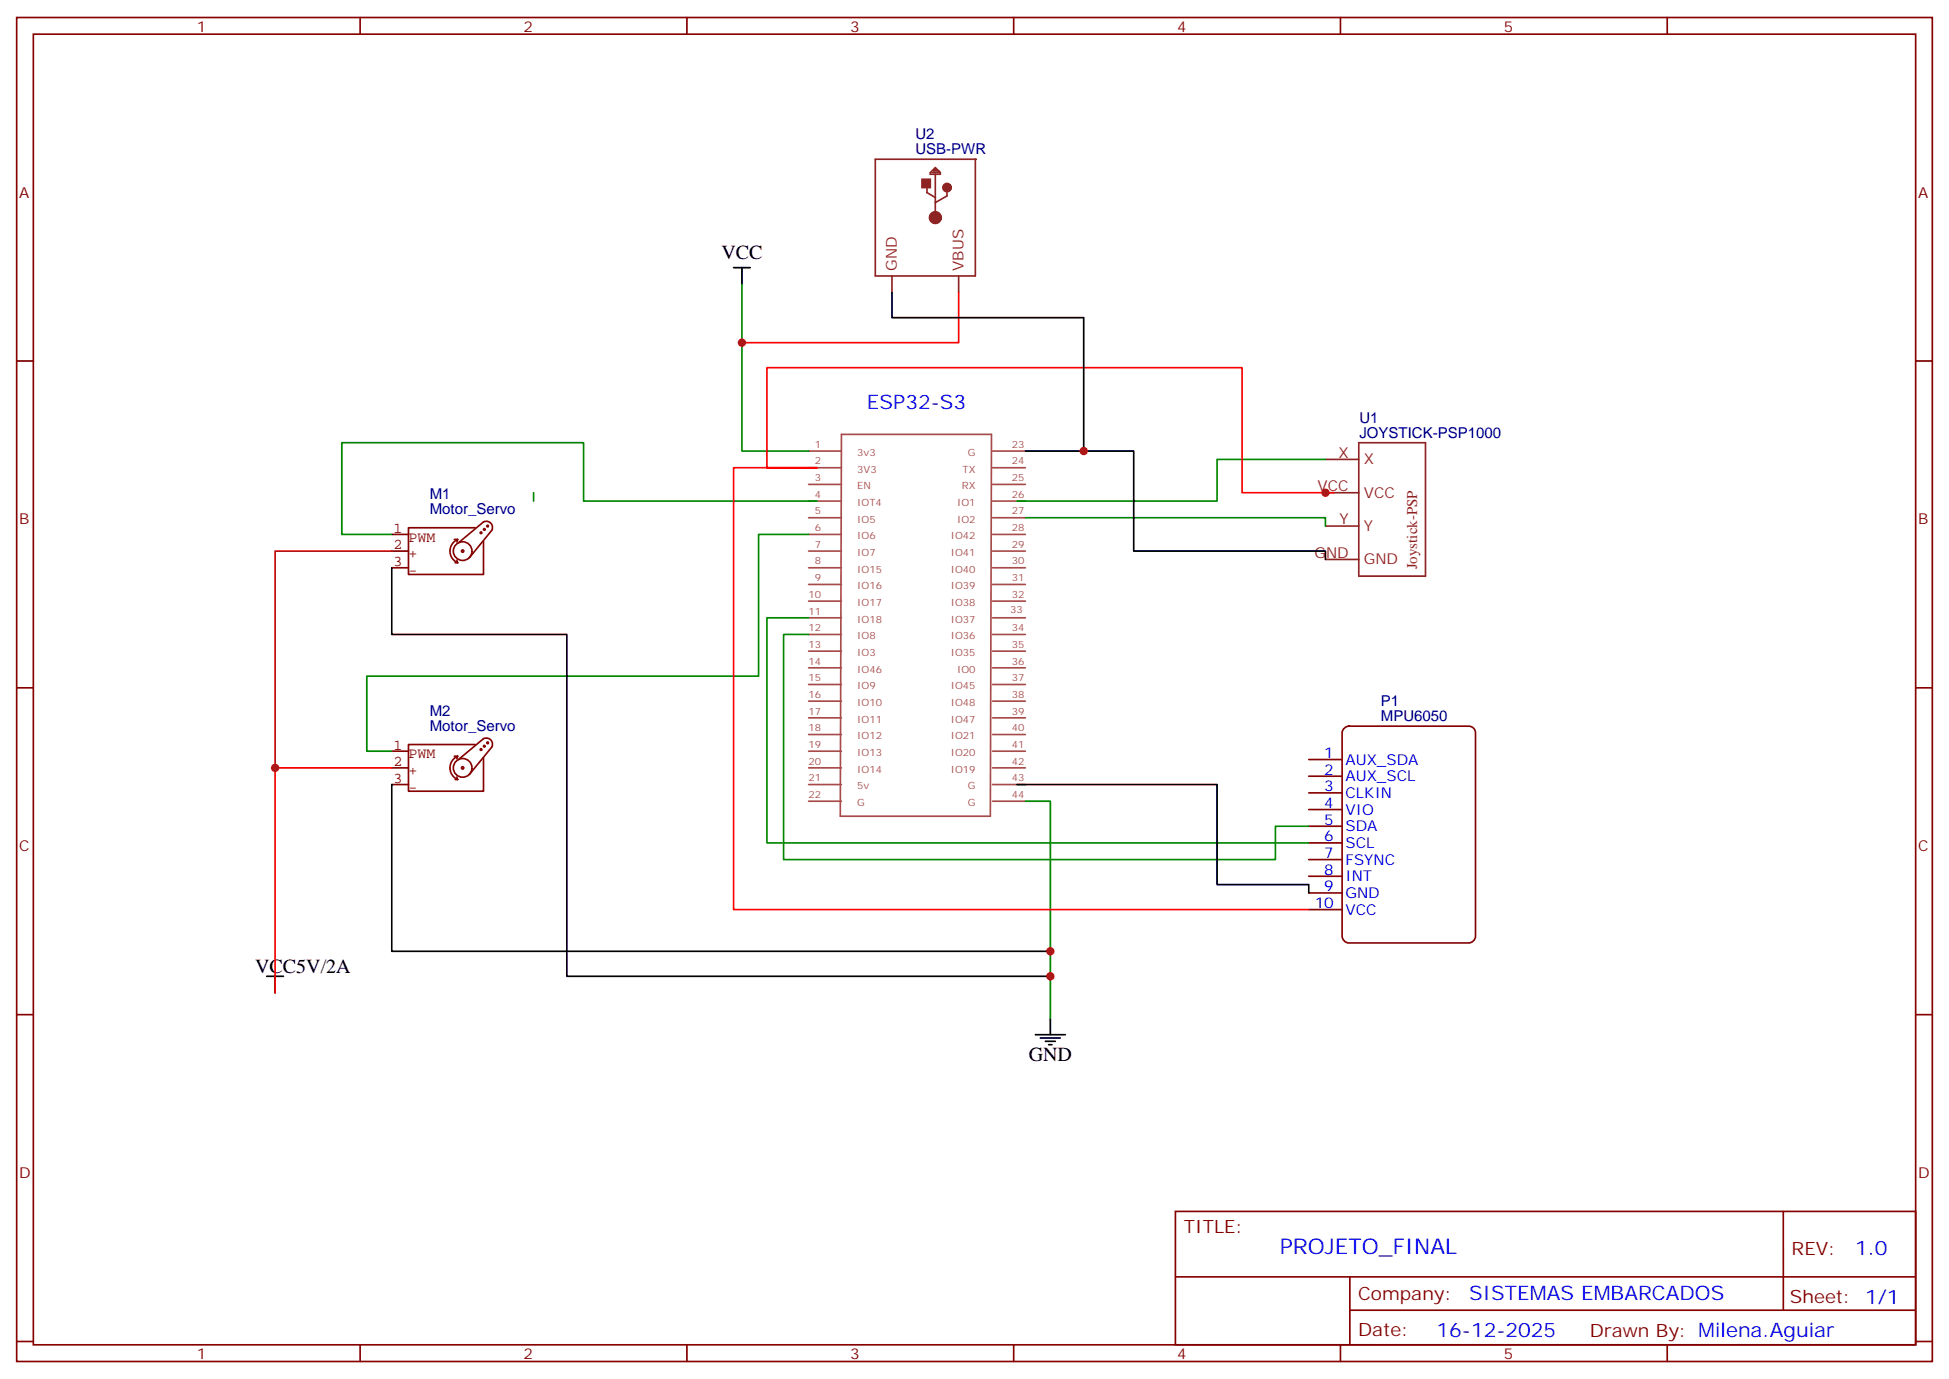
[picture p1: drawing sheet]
<svg xmlns="http://www.w3.org/2000/svg" width="412mm" height="292mm" viewBox="0 0 412 292" stroke-linecap="round" stroke-linejoin="round" font-family="sans-serif">
<g fill="none" stroke="#870000" stroke-width=".35">
<path d="M3.5 3.7h405.4v284.3h-405.4zM7.1 7.2h398.2v277.3h-398.2zM76.2 3.7v3.5M145.3 3.7v3.5M214.5 3.7v3.5M283.6 3.7v3.5M352.8 3.7v3.5M3.5 76.4h3.6M405.3 76.4h3.6M3.5 145.5h3.6M405.3 145.5h3.6M3.5 214.7h3.6"/>
<path d="M405.3 214.7h3.6M248.7 256.3h156.6v28.2h-156.6zM377.3 256.3v20.9M248.7 270.1h156.5M285.6 277.2h119.6M285.6 270.1v14.2M3.5 283.8h3.6M76.2 284.5v3.5M145.3 284.5v3.5M214.5 284.5v3.5M283.6 284.5v3.5M352.8 284.5v3.5"/>
<path d="M405.3 283.8h3.6"/>
</g>
<g fill="none" stroke="#a64a4a" stroke-width=".35">
<path d="M171.1 99h6.9M171.1 95.4h6.9M178 91.9h31.8l-.3 80.8h-31.7zM210 99h7M210 95.4h7M171.1 116.6h6.9M171.1 113.1h6.9M171.1 109.5h6.9M171.1 106h6.9M171.1 102.5h6.9M210 116.6h7M210 113.1h7"/>
<path d="M210 109.5h7M210 106h7M210 102.5h7M171.1 137.8h6.9M171.1 134.2h6.9M171.1 130.7h6.9M171.1 127.2h6.9M171.1 123.6h6.9M171.1 120.1h6.9M210 137.8h7M210 134.2h7M210 130.7h7"/>
<path d="M210 127.2h7M210 123.6h7M210 120.1h7M171.1 158.9h6.9M171.1 155.4h6.9M171.1 151.9h6.9M171.1 148.3h6.9M171.1 144.8h6.9M171.1 141.3h6.9M210 158.9h7M210 155.4h7M210 151.9h7"/>
<path d="M210 148.3h7M210 144.8h7M210 141.3h7M171.1 169.5h6.9M171.1 166h6.9M171.1 162.5h6.9M210 169.5h7M210 166h7M210 162.5h7"/>
</g>
<path d="M155.2 56.6h3.5M157 56.6v3.5M219.1 218.9h6.3M220.1 219.6h4.3M222.2 215.4v3.5M221.2 220.3h2.1M221.9 221h.7" fill="none" stroke="#000" stroke-width=".35"/>
<path d="M157 60.1v35.3h14.1M217 169.5h5.2v45.9" fill="none" stroke="#008700" stroke-width=".35"/>
<g fill="none" stroke="#850000" stroke-width=".35">
<path d="M82.9 113.1h3.5M82.9 116.6h3.5M96.1 114.1h.7M96.3 119.1h.5M96.7 118.5l.1 .6M96.8 114.1l-.1 .6M96.8 114.1a2.68 2.68 0 0 0-1.6 2.5 2.68 2.68 0 0 0 1.6 2.5M97 114.8l5.3-4.4a1.31 1.31 0 0 1 1.5 .3 1.31 1.31 0 0 1 .3 1.5l-4.8 5.8M98.1 116.6l-.2-.3-.3 .3 .3 .2h.2M99.9 116.6a1.98 1.98 0 0 0-2.9-1.7 1.98 1.98 0 0 0-.2 3.4 1.98 1.98 0 0 0 3.1-1.5M100.5 111.7h-14.1v9.8h15.9v-7M102 112.7l-.2-.2-.2 .2 .3 .1"/>
<path d="M102.7 112l-.2-.2-.2 .2 .3 .1M103.4 111.3l-.2-.2-.2 .2 .3 .1M82.9 120.1h3.5M82.9 158.9h3.5M96.1 160h.7M96.8 160l-.1 .5M96.8 160a2.68 2.68 0 0 0-1.6 2.5 2.68 2.68 0 0 0 1.6 2.4M100.5 157.5h-14.1v9.9h15.9v-7.1M102 158.6l-.2-.2-.2 .2 .3 .1M102.7 157.9l-.2-.2-.2 .2 .3 .1M103.4 157.2l-.2-.2-.2 .2 .3 .1M82.9 162.5h3.5"/>
<path d="M82.9 166h3.5M96.3 164.9h.5M96.7 164.4l.1 .5M97 160.7l5.3-4.4a1.31 1.31 0 0 1 1.5 .2 1.31 1.31 0 0 1 .3 1.5l-4.8 5.9M98.1 162.5l-.2-.3-.3 .3 .3 .2 .2-.1M99.9 162.5a1.98 1.98 0 0 0-2.9-1.8 1.98 1.98 0 0 0-.2 3.4 1.98 1.98 0 0 0 3.1-1.5"/>
</g>
<path d="M280.5 97.2h7M287.5 93.7h14.1v28.2h-14.1zM280.5 111.3h7M280.5 104.2h7M280.5 118.4h7" fill="none" stroke="#8c2424" stroke-width=".35"/>
<path d="M284.3 154.2l.3-.3 .8-.3h25.4a1.41 1.41 0 0 1 1.4 1.4v43.1a1.51 1.51 0 0 1-1.4 1.4h-25.4a1.51 1.51 0 0 1-1.4-1.4v-43.1z" fill="#fff" stroke="#800000" stroke-width=".35"/>
<path d="M276.9 160.7h7.1M276.9 164.2h7.1M276.9 167.7h7.1M276.9 171.3h7.1M276.9 174.8h7.1M276.9 178.3h7.1M276.9 181.9h7.1M276.9 185.4h7.1M276.9 188.9h7.1M276.9 192.4h7.1" fill="none" stroke="#870000" stroke-width=".35"/>
<path d="M280.5 97.2h-23v8.8h-42.3M112.9 104.2v1.8M171.1 113.1h-10.6v30h-82.9v15.8h5.3M172.9 106h-49.4v-12.3h-51.2v19.4h10.6M217 109.5h63.5v1.8M171.1 134.2h-5.3v47.7h104.1v-7.1h7M171.1 130.7h-8.8v47.6h114.6" fill="none" stroke="#008700" stroke-width=".35"/>
<path d="M282.2 104.2h-19.4v-26.4h-100.5v21.2h10.6h-17.7v93.4h121.7M82.9 162.5h-24.7v47.6" fill="none" stroke="#f00" stroke-width=".35"/>
<path d="M217 95.4h22.9v21.2h40.6v1.8M82.9 120.1v14.1h37v72.4h102.3M82.9 166v35.3h139.3M215.2 166h42.3v21.1h19.4v1.8M56.4 206.6h3.6M58.2 206.6v3.5" fill="none" stroke="#000" stroke-width=".35"/>
<path d="M82.9 116.6h-24.7v45.9" fill="none" stroke="#c00" stroke-width=".35"/>
<circle cx="206.4" cy="33.7" r=".18" fill="#8c2424"/>
<path d="M196.1 39v1.7l1.8 1.1M197.2 36.5h1.8M197.9 36.9v9.1M197.9 35.5l1.1 1v.4h-2.2v-.4zM206.4 33.7v24.7h-21.2M200.4 40v1.5l-2.5 1.4" fill="none" stroke="#8c2424" stroke-width=".35"/>
<circle cx="197.9" cy="35.8" r=".18" fill="#8c2424"/>
<path d="M197.9 35.8l.7 .4h-1zM206.4 33.7h-21.2v24.7M188.7 58.4v3.5M202.8 58.4v3.5" fill="none" stroke="#8c2424" stroke-width=".35"/>
<g fill="none" stroke="#8c2424" stroke-width="1.4">
<circle cx="200.4" cy="39.7" r=".35"/>
<circle cx="197.9" cy="46" r=".71"/>
</g>
<path d="M195.1 37.9h1.7v1.8h-1.7z" fill="#8c2424" stroke="#8c2424" stroke-width=".35"/>
<path d="M202.8 61.9v10.6h-45.8" fill="none" stroke="#f00" stroke-width=".35"/>
<path d="M188.7 61.9v5.3h40.6v28.2" fill="none" stroke="#000" stroke-width=".35"/>
<g fill="#c00">
<circle cx="280.5" cy="104.2" r=".88"/>
<circle cx="222.3" cy="201.3" r=".88"/>
<circle cx="222.3" cy="206.6" r=".88"/>
<circle cx="58.2" cy="162.5" r=".88"/>
<circle cx="157" cy="72.5" r=".88"/>
<circle cx="229.3" cy="95.4" r=".88"/>
</g>
<text font-size="4.6" fill="#00f" x="270.8" y="265.3">PROJETO_FINAL</text>
<g font-size="4.2">
<text x="152.6" y="54.7">VCC</text>
<text x="54" y="205.8">VCC5V/2A</text>
<text x="217.7" y="224.5">GND</text>
</g>
<g font-size="4.2" fill="#00f">
<text x="183.4" y="86.6">ESP32-S3</text>
<text x="392.5" y="265.6">1.0</text>
<text x="310.9" y="275.1">SISTEMAS EMBARCADOS</text>
<text x="304" y="282.9">16-12-2025</text>
</g>
<g font-size="3.9" fill="#800">
<text x="250.5" y="260.9">TITLE:</text>
<text x="379.1" y="265.6">REV:</text>
<text x="287.4" y="275.1">Company:</text>
<text x="378.7" y="275.7">Sheet: 1/1</text>
<text x="287.4" y="282.8">Date:</text>
<text x="336.4" y="282.8">Drawn By: Milena.Aguiar</text>
</g>
<g font-size="3.2" fill="#800">
<text x="41.6" y="6.7">1</text>
<text x="110.8" y="6.7">2</text>
<text x="179.9" y="6.7">3</text>
<text x="249.1" y="6.7">4</text>
<text x="318.2" y="6.7">5</text>
<text x="4.1" y="41.8">A</text>
<text x="405.9" y="41.8">A</text>
<text x="4.1" y="110.9">B</text>
<text x="405.9" y="110.9">B</text>
<text x="4.1" y="180.1">C</text>
<text x="405.9" y="180.1">C</text>
<text x="4.1" y="249.2">D</text>
<text x="405.9" y="249.2">D</text>
<text x="41.6" y="287.5">1</text>
<text x="110.8" y="287.5">2</text>
<text x="179.9" y="287.5">3</text>
<text x="249.1" y="287.5">4</text>
<text x="318.2" y="287.5">5</text>
</g>
<g font-size="3.2" fill="#000080">
<text x="193.7" y="29.5">U2</text>
<text x="193.7" y="32.6">USB-PWR</text>
<text x="287.6" y="89.4">U1</text>
<text x="287.6" y="92.6">JOYSTICK-PSP1000</text>
<text x="90.9" y="105.7">M1</text>
<text x="90.9" y="108.8">Motor_Servo</text>
<text x="292.2" y="149.4">P1</text>
<text x="90.9" y="154.7">Motor_Servo</text>
<text x="90.9" y="151.5">M2</text>
<text x="292.2" y="152.6">MPU6050</text>
</g>
<g font-size="3.2" fill="#8d2323">
<text x="189.8" y="57.3" transform="rotate(-90 189.8 57.3)">GND</text>
<text x="203.9" y="57.3" transform="rotate(-90 203.9 57.3)">VBUS</text>
<text x="283.2" y="96.8">X</text>
<text x="288.6" y="98.2">X</text>
<text x="278.8" y="103.9">VCC</text>
<text x="288.6" y="105.3">VCC</text>
<text x="283.4" y="110.9">Y</text>
<text x="288.6" y="112.4">Y</text>
<text x="278.1" y="118">GND</text>
<text x="288.6" y="119.4">GND</text>
<text x="299.9" y="120.5" transform="rotate(-90 299.9 120.5)">Joystick-PSP</text>
</g>
<g font-size="3.2" fill="#840000">
<text x="83.3" y="112.7">1</text>
<text x="83.3" y="116.2">2</text>
<text x="83.3" y="119.8">3</text>
<text x="86.5" y="114.6">PWM</text>
<text x="86.5" y="118.1">+</text>
<text x="86.5" y="121.6">-</text>
<text x="83.3" y="158.6">1</text>
<text x="86.5" y="160.4">PWM</text>
<text x="83.3" y="162.1">2</text>
<text x="83.3" y="165.6">3</text>
<text x="86.5" y="164">+</text>
<text x="86.5" y="167.5">-</text>
</g>
<g font-size="3.2" fill="#00f">
<text x="280.2" y="160.3">1</text>
<text x="284.7" y="161.7">AUX_SDA</text>
<text x="280.2" y="163.9">2</text>
<text x="280.2" y="167.4">3</text>
<text x="284.7" y="165.3">AUX_SCL</text>
<text x="280.2" y="170.9">4</text>
<text x="284.7" y="172.3">VIO</text>
<text x="284.7" y="168.8">CLKIN</text>
<text x="280.2" y="174.4">5</text>
<text x="280.2" y="178">6</text>
<text x="284.7" y="175.9">SDA</text>
<text x="284.7" y="179.4">SCL</text>
<text x="280.2" y="181.5">7</text>
<text x="280.2" y="185">8</text>
<text x="284.7" y="182.9">FSYNC</text>
<text x="280.2" y="188.6">9</text>
<text x="284.7" y="186.4">INT</text>
<text x="284.7" y="190">GND</text>
<text x="278.2" y="192.1">10</text>
<text x="284.7" y="193.5">VCC</text>
</g>
<g font-size="2.1" fill="#a54b4b">
<text x="172.4" y="94.7">1</text>
<text x="214.1" y="94.7">23</text>
<text x="172.4" y="101.8">3</text>
<text x="172.4" y="98.3">2</text>
<text x="181.4" y="100">3V3</text>
<text x="181.4" y="96.5">3v3</text>
<text x="203.7" y="100">TX</text>
<text x="204.8" y="96.5">G</text>
<text x="214.1" y="101.8">25</text>
<text x="214.1" y="98.3">24</text>
<text x="172.4" y="105.3">4</text>
<text x="181.4" y="107.1">IOT4</text>
<text x="181.4" y="103.5">EN</text>
<text x="202.5" y="107.1">IO1</text>
<text x="203.5" y="103.5">RX</text>
<text x="214.1" y="105.3">26</text>
<text x="172.4" y="112.4">6</text>
<text x="172.4" y="108.8">5</text>
<text x="181.4" y="110.6">IO5</text>
<text x="202.5" y="110.6">IO2</text>
<text x="214.1" y="112.4">28</text>
<text x="214.1" y="108.8">27</text>
<text x="172.4" y="119.4">8</text>
<text x="172.4" y="115.9">7</text>
<text x="181.4" y="117.6">IO7</text>
<text x="181.4" y="114.1">IO6</text>
<text x="201.2" y="117.6">IO41</text>
<text x="201.2" y="114.1">IO42</text>
<text x="214.1" y="119.4">30</text>
<text x="214.1" y="115.9">29</text>
<text x="172.4" y="123">9</text>
<text x="181.4" y="124.7">IO16</text>
<text x="181.4" y="121.2">IO15</text>
<text x="201.2" y="124.7">IO39</text>
<text x="201.2" y="121.2">IO40</text>
<text x="214.1" y="123">31</text>
<text x="171.1" y="130">11</text>
<text x="171.1" y="126.5">10</text>
<text x="181.4" y="131.7">IO18</text>
<text x="181.4" y="128.2">IO17</text>
<text x="201.2" y="131.7">IO37</text>
<text x="201.2" y="128.2">IO38</text>
<text x="213.7" y="129.7">33</text>
<text x="214.1" y="126.5">32</text>
<text x="171.1" y="137.1">13</text>
<text x="171.1" y="133.5">12</text>
<text x="181.4" y="135.3">IO8</text>
<text x="201.2" y="135.3">IO36</text>
<text x="214.1" y="137.1">35</text>
<text x="214.1" y="133.5">34</text>
<text x="171.1" y="140.6">14</text>
<text x="181.4" y="142.3">IO46</text>
<text x="181.4" y="138.8">IO3</text>
<text x="201.2" y="138.8">IO35</text>
<text x="202.5" y="142.3">IO0</text>
<text x="214.1" y="140.6">36</text>
<text x="171.1" y="147.6">16</text>
<text x="171.1" y="144.1">15</text>
<text x="181.4" y="149.4">IO10</text>
<text x="181.4" y="145.9">IO9</text>
<text x="201.2" y="149.4">IO48</text>
<text x="201.2" y="145.9">IO45</text>
<text x="214.1" y="147.6">38</text>
<text x="214.1" y="144.1">37</text>
<text x="171.1" y="154.7">18</text>
<text x="171.1" y="151.2">17</text>
<text x="181.4" y="152.9">IO11</text>
<text x="201.2" y="152.9">IO47</text>
<text x="214.1" y="154.7">40</text>
<text x="214.1" y="151.2">39</text>
<text x="171.1" y="161.8">20</text>
<text x="171.1" y="158.2">19</text>
<text x="181.4" y="160">IO13</text>
<text x="181.4" y="156.4">IO12</text>
<text x="201.2" y="160">IO20</text>
<text x="201.2" y="156.4">IO21</text>
<text x="214.1" y="161.8">42</text>
<text x="214.1" y="158.2">41</text>
<text x="171.1" y="165.3">21</text>
<text x="181.4" y="167">5v</text>
<text x="181.4" y="163.5">IO14</text>
<text x="201.2" y="163.5">IO19</text>
<text x="204.8" y="167">G</text>
<text x="214.1" y="165.3">43</text>
<text x="171.1" y="168.8">22</text>
<text x="181.4" y="170.6">G</text>
<text x="204.8" y="170.6">G</text>
<text x="214.1" y="168.8">44</text>
</g>
</svg>
